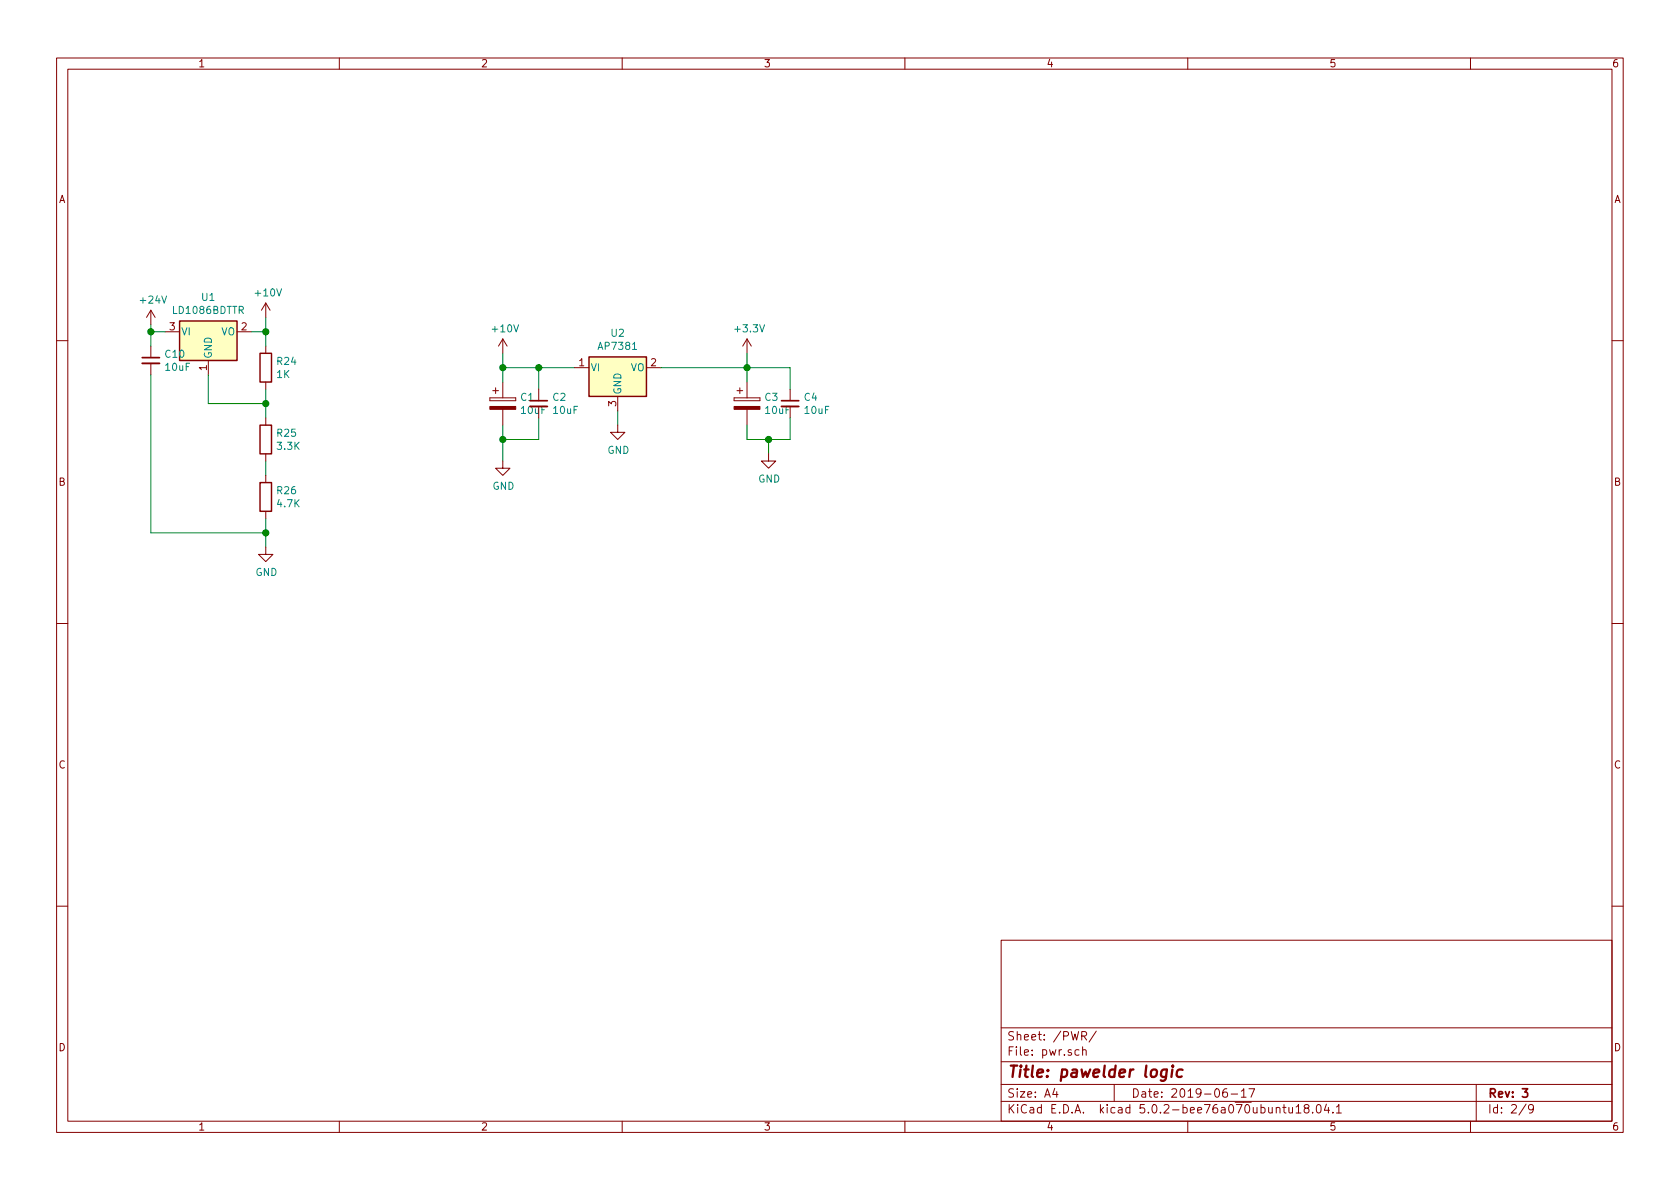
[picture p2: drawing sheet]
EESchema Schematic File Version 4
EELAYER 30 0
EELAYER END
$Descr A4 11693 8268
encoding utf-8
Sheet 2 9
Title "pawelder logic"
Date "2019-06-17"
Rev "3"
Comp ""
Comment1 ""
Comment2 ""
Comment3 ""
Comment4 ""
$EndDescr
$Comp
L power:+24V #PWR?
U 1 1
P 1050 2250
AR Path="/5D16AA00" Ref="#PWR?"  Part="1" 
AR Path="/5D16A7D9/5D16AA00" Ref="#PWR0115"  Part="1" 
F 0 "#PWR0115" H 1050 2100 50  0001 C CNN
F 1 "+24V" H 1065 2423 50  0000 C CNN
F 2 "" H 1050 2250 50  0001 C CNN
F 3 "" H 1050 2250 50  0001 C CNN
	1    1050 2250
	1    0    0    -1  
$EndComp
$Comp
L power:+3.3V #PWR0120
U 1 1
P 5200 2450
F 0 "#PWR0120" H 5200 2300 50  0001 C CNN
F 1 "+3.3V" H 5215 2623 50  0000 C CNN
F 2 "" H 5200 2450 50  0001 C CNN
F 3 "" H 5200 2450 50  0001 C CNN
	1    5200 2450
	1    0    0    -1  
$EndComp
Wire Wire Line
	5200 2450 5200 2550
Wire Wire Line
	4300 2850 4300 2950
Wire Wire Line
	1050 2250 1050 2300
$Comp
L power:+10V #PWR?
U 1 1
P 3500 2450
AR Path="/5D16AA5E" Ref="#PWR?"  Part="1" 
AR Path="/5D16A7D9/5D16AA5E" Ref="#PWR0122"  Part="1" 
F 0 "#PWR0122" H 3500 2300 50  0001 C CNN
F 1 "+10V" H 3515 2623 50  0000 C CNN
F 2 "" H 3500 2450 50  0001 C CNN
F 3 "" H 3500 2450 50  0001 C CNN
	1    3500 2450
	1    0    0    -1  
$EndComp
Wire Wire Line
	3500 2450 3500 2550
$Comp
L Device:CP C?
U 1 1
P 3500 2800
AR Path="/5D16AA6C" Ref="C?"  Part="1" 
AR Path="/5D16A7D9/5D16AA6C" Ref="C1"  Part="1" 
F 0 "C1" H 3618 2846 50  0000 L CNN
F 1 "10uF" H 3618 2755 50  0000 L CNN
F 2 "Capacitor_Tantalum_SMD:CP_EIA-6032-28_Kemet-C" H 3538 2650 50  0001 C CNN
F 3 "~" H 3500 2800 50  0001 C CNN
	1    3500 2800
	1    0    0    -1  
$EndComp
Wire Wire Line
	3500 2950 3500 3050
Wire Wire Line
	3500 2650 3500 2550
Connection ~ 3500 2550
Wire Wire Line
	3500 2550 3750 2550
Wire Wire Line
	3750 2550 3750 2700
Wire Wire Line
	3750 2900 3750 3050
Wire Wire Line
	3750 3050 3500 3050
$Comp
L Device:C_Small C?
U 1 1
P 3750 2800
AR Path="/5D16AA7F" Ref="C?"  Part="1" 
AR Path="/5D16A7D9/5D16AA7F" Ref="C2"  Part="1" 
F 0 "C2" H 3842 2846 50  0000 L CNN
F 1 "10uF" H 3842 2755 50  0000 L CNN
F 2 "Capacitor_SMD:C_1210_3225Metric" H 3750 2800 50  0001 C CNN
F 3 "~" H 3750 2800 50  0001 C CNN
	1    3750 2800
	1    0    0    -1  
$EndComp
$Comp
L Device:CP C?
U 1 1
P 5200 2800
AR Path="/5D16AA86" Ref="C?"  Part="1" 
AR Path="/5D16A7D9/5D16AA86" Ref="C3"  Part="1" 
F 0 "C3" H 5318 2846 50  0000 L CNN
F 1 "10uF" H 5318 2755 50  0000 L CNN
F 2 "Capacitor_Tantalum_SMD:CP_EIA-6032-28_Kemet-C" H 5238 2650 50  0001 C CNN
F 3 "~" H 5200 2800 50  0001 C CNN
	1    5200 2800
	1    0    0    -1  
$EndComp
Connection ~ 5200 2550
Wire Wire Line
	3750 2550 4000 2550
Connection ~ 3750 2550
$Comp
L Device:C_Small C?
U 1 1
P 5500 2800
AR Path="/5D16AA90" Ref="C?"  Part="1" 
AR Path="/5D16A7D9/5D16AA90" Ref="C4"  Part="1" 
F 0 "C4" H 5592 2846 50  0000 L CNN
F 1 "10uF" H 5592 2755 50  0000 L CNN
F 2 "Capacitor_SMD:C_1210_3225Metric" H 5500 2800 50  0001 C CNN
F 3 "~" H 5500 2800 50  0001 C CNN
	1    5500 2800
	1    0    0    -1  
$EndComp
Wire Wire Line
	5200 2550 5500 2550
$Comp
L Regulator_Linear:LD1117S12TR_SOT223 U1
U 1 1
P 1450 2300
F 0 "U1" H 1450 2542 50  0000 C CNN
F 1 "LD1086BDTTR" H 1450 2451 50  0000 C CNN
F 2 "Package_TO_SOT_SMD:TO-252-2" H 1450 2500 50  0001 C CNN
F 3 "http://www.st.com/st-web-ui/static/active/en/resource/technical/document/datasheet/CD00000544.pdf" H 1550 2050 50  0001 C CNN
	1    1450 2300
	1    0    0    -1  
$EndComp
$Comp
L Device:R R24
U 1 1
P 1850 2550
F 0 "R24" H 1920 2596 50  0000 L CNN
F 1 "1K" H 1920 2505 50  0000 L CNN
F 2 "Resistor_SMD:R_0603_1608Metric" V 1780 2550 50  0001 C CNN
F 3 "~" H 1850 2550 50  0001 C CNN
	1    1850 2550
	1    0    0    -1  
$EndComp
$Comp
L power:+10V #PWR?
U 1 1
P 1850 2200
AR Path="/5D1D8ACF" Ref="#PWR?"  Part="1" 
AR Path="/5D16A7D9/5D1D8ACF" Ref="#PWR0144"  Part="1" 
F 0 "#PWR0144" H 1850 2050 50  0001 C CNN
F 1 "+10V" H 1865 2373 50  0000 C CNN
F 2 "" H 1850 2200 50  0001 C CNN
F 3 "" H 1850 2200 50  0001 C CNN
	1    1850 2200
	1    0    0    -1  
$EndComp
Wire Wire Line
	1050 2300 1150 2300
Wire Wire Line
	1850 2200 1850 2300
Wire Wire Line
	1850 2300 1750 2300
Connection ~ 1850 2300
Wire Wire Line
	1850 2300 1850 2400
Wire Wire Line
	1850 2700 1850 2800
Wire Wire Line
	1850 3200 1850 3300
Wire Wire Line
	1850 2800 1450 2800
Wire Wire Line
	1450 2800 1450 2600
Connection ~ 1850 2800
Wire Wire Line
	1850 2800 1850 2900
$Comp
L Device:R R25
U 1 1
P 1850 3050
F 0 "R25" H 1920 3096 50  0000 L CNN
F 1 "3.3K" H 1920 3005 50  0000 L CNN
F 2 "Resistor_SMD:R_0603_1608Metric" V 1780 3050 50  0001 C CNN
F 3 "~" H 1850 3050 50  0001 C CNN
	1    1850 3050
	1    0    0    -1  
$EndComp
$Comp
L Device:R R26
U 1 1
P 1850 3450
F 0 "R26" H 1920 3496 50  0000 L CNN
F 1 "4.7K" H 1920 3405 50  0000 L CNN
F 2 "Resistor_SMD:R_0603_1608Metric" V 1780 3450 50  0001 C CNN
F 3 "~" H 1850 3450 50  0001 C CNN
	1    1850 3450
	1    0    0    -1  
$EndComp
$Comp
L Device:C_Small C?
U 1 1
P 1050 2500
AR Path="/5D1DBF61" Ref="C?"  Part="1" 
AR Path="/5D16A7D9/5D1DBF61" Ref="C10"  Part="1" 
F 0 "C10" H 1142 2546 50  0000 L CNN
F 1 "10uF" H 1142 2455 50  0000 L CNN
F 2 "Capacitor_SMD:C_0603_1608Metric" H 1050 2500 50  0001 C CNN
F 3 "~" H 1050 2500 50  0001 C CNN
	1    1050 2500
	1    0    0    -1  
$EndComp
Wire Wire Line
	1050 2300 1050 2400
Connection ~ 1050 2300
Wire Wire Line
	1850 3600 1850 3700
Wire Wire Line
	1850 3700 1050 3700
Wire Wire Line
	1050 3700 1050 2600
Connection ~ 1850 3700
Wire Wire Line
	1850 3700 1850 3800
$Comp
L Regulator_Linear:APE8865NR-33-HF-3 U2
U 1 1
P 4300 2550
F 0 "U2" H 4300 2792 50  0000 C CNN
F 1 "AP7381" H 4300 2701 50  0000 C CNN
F 2 "Package_TO_SOT_SMD:SOT-23" H 4300 2775 50  0001 C CIN
F 3 "http://www.tme.eu/fr/Document/ced3461ed31ea70a3c416fb648e0cde7/APE8865-3.pdf" H 4300 2500 50  0001 C CNN
	1    4300 2550
	1    0    0    -1  
$EndComp
Wire Wire Line
	3500 3050 3500 3200
Connection ~ 3500 3050
Wire Wire Line
	5200 2550 5200 2650
Wire Wire Line
	5500 2550 5500 2700
Wire Wire Line
	5200 2950 5200 3050
Wire Wire Line
	5200 3050 5350 3050
Wire Wire Line
	5500 3050 5500 2900
Wire Wire Line
	5350 3050 5350 3150
Connection ~ 5350 3050
Wire Wire Line
	5350 3050 5500 3050
$Comp
L power:GND #PWR0103
U 1 1
P 5350 3150
F 0 "#PWR0103" H 5350 2900 50  0001 C CNN
F 1 "GND" H 5355 2977 50  0000 C CNN
F 2 "" H 5350 3150 50  0001 C CNN
F 3 "" H 5350 3150 50  0001 C CNN
	1    5350 3150
	1    0    0    -1  
$EndComp
$Comp
L power:GND #PWR0105
U 1 1
P 4300 2950
F 0 "#PWR0105" H 4300 2700 50  0001 C CNN
F 1 "GND" H 4305 2777 50  0000 C CNN
F 2 "" H 4300 2950 50  0001 C CNN
F 3 "" H 4300 2950 50  0001 C CNN
	1    4300 2950
	1    0    0    -1  
$EndComp
$Comp
L power:GND #PWR0106
U 1 1
P 3500 3200
F 0 "#PWR0106" H 3500 2950 50  0001 C CNN
F 1 "GND" H 3505 3027 50  0000 C CNN
F 2 "" H 3500 3200 50  0001 C CNN
F 3 "" H 3500 3200 50  0001 C CNN
	1    3500 3200
	1    0    0    -1  
$EndComp
Wire Wire Line
	4600 2550 5200 2550
$Comp
L power:GND #PWR0107
U 1 1
P 1850 3800
F 0 "#PWR0107" H 1850 3550 50  0001 C CNN
F 1 "GND" H 1855 3627 50  0000 C CNN
F 2 "" H 1850 3800 50  0001 C CNN
F 3 "" H 1850 3800 50  0001 C CNN
	1    1850 3800
	1    0    0    -1  
$EndComp
$EndSCHEMATC
